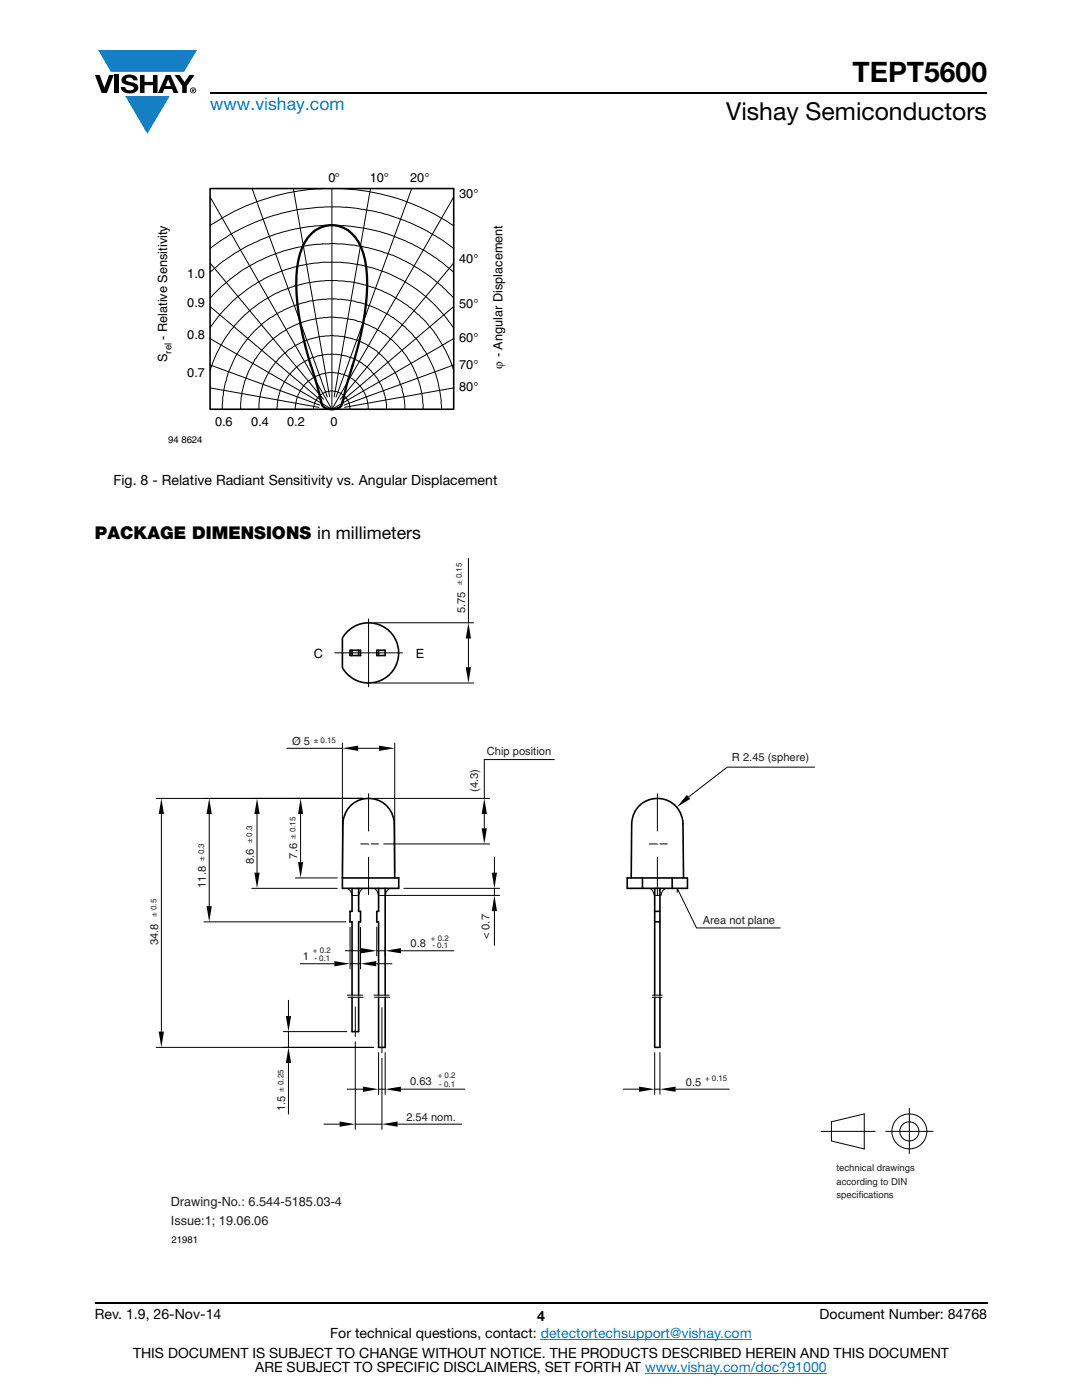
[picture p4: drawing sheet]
<svg xmlns="http://www.w3.org/2000/svg" width="216mm" height="279mm" viewBox="0 0 216 279" stroke-linecap="round" stroke-linejoin="round" font-family="sans-serif">
<g fill="#147fc3">
<path d="M19.6 10h19.7l-2.6 4.3h-1.1h-13.5z"/>
<path d="M25 19.2h8.9l-4.5 7.5z"/>
</g>
<g fill="#000">
<path d="M18.9 15h1l.9 2.5 1-2.5h.9l-1.4 3.6h-1zM22.9 15h.9v3.6h-.9zM24.6 15.3a2.1 2.1 0 0 1 2.8 .3l.1 .4h-.9a.79 .79 0 0 0-.7-.5 .79 .79 0 0 0-.8 .4l.3 .3 1 .2a1.08 1.08 0 0 1 1.2 1 1.08 1.08 0 0 1-1.1 1.2 1.73 1.73 0 0 1-2.4-1.2h.9a.96 .96 0 0 0 .8 .6 .96 .96 0 0 0 .9-.4 1.31 1.31 0 0 0-1.2-.6 1.03 1.03 0 0 1-1.1-.6 1.03 1.03 0 0 1 .2-1.1zM27.9 15h.9v1.3h1.7v-1.3h.9v3.6h-.9v-1.6h-1.7v1.6h-.9zM34.8 15h1.1l.9 1.4 1-1.4h1l-1.5 2.2v1.4h-.9v-1.4z"/>
<path d="M33.6 15.9l.5 1.3h-1.1zM33.1 15l-1.6 3.6h1l.3-.8h1.5l.3 .8h1l-1.6-3.6z"/>
<path d="M38.4 17.8h.2v.2h-.2zM38.3 17.7v.7h.1v-.3l.4 .3-.2-.3 .2-.2-.1-.2z"/>
<path d="M38.1 18a.46 .46 0 0 1 .9 0 .46 .46 0 0 1-.9 0zM37.9 18a.6 .6 0 0 0 1.2 0 .6 .6 0 0 0-1.2 0z"/>
</g>
<path d="M42 18.6h155M18.9 260h178.1" fill="none" stroke="#000" stroke-width=".36"/>
<path d="M107.9 267.3h42.1M128.7 274h36.3" fill="none" stroke="#007ec4" stroke-width=".2"/>
<path d="M31.2 34.2h69.6v54.7h-69.6z" fill="#fff"/>
<path d="M62.6 46.3a10.2 10.2 0 0 0-3.3 7.3 50 50 0 0 0 2.8 19.6l2 7.2M66.2 44.9a6.5 6.5 0 0 1 6 4.9 26.1 26.1 0 0 1 .6 12.4l-1.2 6.3-2.4 8.2-1 4a1.82 1.82 0 0 1-2 1 1.75 1.75 0 0 1-2-1.2M66.2 44.9a6.2 6.2 0 0 0-3.6 1.3" fill="none" stroke="#000" stroke-width=".46"/>
<path d="M41.9 37.6h48.6v44.1h-48.6z" fill="none" stroke="#000" stroke-width=".32"/>
<g fill="none" stroke="#000" stroke-width=".2">
<path d="M41.9 39.3l24.3 42.4M50.3 37.6l15 41.6M58.5 37.6l7.3 41.6M66.2 37.6v44.1M73.9 37.6l-7.2 41.6M82.2 37.6l-15.1 41.6M90.5 39.3l-24.3 42.4M41.9 54.3a37.7 37.7 0 0 1 9.9-6.4l3.1-1.1a36.8 36.8 0 0 1 12.5-1.9 36.8 36.8 0 0 1 23.1 9.4M41.9 52.5l22.7 27.2M41.9 59.5l1.8-1.9a32.7 32.7 0 0 1 46.8 1.9M41.9 49.6a39.3 39.3 0 0 1 14.8-7.2 39.2 39.2 0 0 1 23.4 1.4 37.4 37.4 0 0 1 10.4 5.8M41.9 45a44.1 44.1 0 0 1 22.6-7.4h3.8a43.7 43.7 0 0 1 22.2 7.4"/>
<path d="M90.5 52.5l-22.6 27.2M41.9 73.9a26 26 0 0 1 5.4-9.5l1.6-1.6a25.4 25.4 0 0 1 16.1-6.8h2.2a26.3 26.3 0 0 1 10.7 2.8l2.3 1.4a28.1 28.1 0 0 1 7 6.8l1.8 3.1 1.5 3.8M41.9 67.6l24.3 14.1M41.9 72.8l21.9 8M41.9 77.4l21.7 3.9M41.9 61.2l22.3 18.9M41.9 65.4a29 29 0 0 1 22.5-13.1h3.6a31.1 31.1 0 0 1 9.8 2.4 29.6 29.6 0 0 1 9.1 6.3l1.4 1.5 2.2 2.9M90.5 67.6l-24.3 14.1M90.5 61.2l-22.3 18.9M90.5 72.8l-21.8 8M90.5 77.4l-21.8 3.9M44.4 81.7a25.5 25.5 0 0 1 .9-6.4 22.5 22.5 0 0 1 7.1-10.8l1.6-1.1a21.1 21.1 0 0 1 8.4-3.4 21.3 21.3 0 0 1 16 3.4l1.5 1.1a23.3 23.3 0 0 1 4.2 4.5 23.2 23.2 0 0 1 4 12.7"/>
<path d="M55.3 81.7a10.9 10.9 0 0 1 2.8-7.3l1.7-1.6a10 10 0 0 1 5.5-2.1h1.8a10.7 10.7 0 0 1 6.2 2.6l1.7 1.8a11.7 11.7 0 0 1 2.1 5.6v1M58.9 81.7h.1M62.6 81.7l.1-1.2 .4-.7a4.1 4.1 0 0 1 2.3-1.6 3.4 3.4 0 0 1 3.2 .7l.7 .9a3.3 3.3 0 0 1 .6 1.9M73.5 81.7v-.8a7.3 7.3 0 0 0-7.7-6.5 7.3 7.3 0 0 0-6.9 7.3M80.8 81.7v-1a15.6 15.6 0 0 0-3.8-8.9l-1-1a14.6 14.6 0 0 0-15.2-2.7 14.6 14.6 0 0 0-9.1 12.4v1.2M84.4 81.7a18.4 18.4 0 0 0-5.1-12.8l-1.1-1.1-1.8-1.3a18.1 18.1 0 0 0-27.5 9.5l-.8 3.5-.1 2.2"/>
</g>
<path d="M29.6 111.4h156.7v137.1h-156.7z" fill="#fff"/>
<g fill="none" stroke="#000" stroke-width=".2">
<path d="M93.5 111.4v12.9M66.8 130.3h6.7v6.8M73.5 123.5v6.8h6.8M74.6 136.3h19.9M74.6 124.3h19.9M93.5 127.4v5.8M31.2 159.3h41.3M57.2 149.3h11.1M68.3 148.3v25.9M71.5 149.3h4.1M73.5 158.4v7.5M74.6 159.3h23.1"/>
<path d="M78.8 148.3v25.9M96.6 151.6h14M96.6 151.5v7.8M131.2 158.4v7.5M162.5 153.1h-17.4l-7.7 6M32.2 162.5v43.4M41.7 162.5v18.4M50.2 177.3h17.1M51.3 162.5v11.7M58.9 175.2h8.4M60 162.5v9.6M72 168.4h1.4"/>
<path d="M72.4 177.3l-.4 .4-.5 1-1.3-.1a1.91 1.91 0 0 0-.8-1.3M73.5 171.1v7.4M73.5 168.5h.1M74.1 168.4h1.4M74.7 177.3l.4 .4 .3 .5a.42 .42 0 0 0 .2 .5 .42 .42 0 0 0 .4 0h.9l.2-.8 .6-.6M76.6 168.4h21.1M77 178.7h22.7M80.6 177.3h19.1M96.6 162.5v2.8M98.7 171v3.2M98.7 177.3v1.4M129.6 168.4h1.5"/>
<path d="M129.7 177.3l.5 .4 .3 .6a.61 .61 0 0 0 .8 .4h.6l.3-.8 .6-.6M131.2 168.5h.1M131.2 171.1v7.4M131.7 168.4h1.5M135.1 178.1v-.8l3.9 7.9h16.7M40.7 184h28.3M57.6 199.6v3.2M59.9 192.3h6.8M68.9 189.7h3.2M69.3 198.6h3M69.4 199h3.1M69.8 185v8.4"/>
<path d="M69.8 192.3h2.1M71.9 185v8.4M74.6 198.6h3.1M74.7 199h3.1M75.1 192.3h3.1M75.2 185v5.8M75.2 189.7h1.7M76.9 189v1.8M80 189.7h10.5M98.7 181.8v6.9M130.2 198.6h1.9M130.2 199h1.9"/>
<path d="M31.2 209h43.3M56.5 205.9h12.7M57.6 205.9v3.1M57.6 212.1v10.2M69.3 217.4h3.1M70.9 200.9v6M70.9 207.9v17.5M75.5 210.1v8.3M75.5 217.4h1.4M76.2 201.1v9M76.2 211.2v14.2M76.9 210.1v8.3"/>
<path d="M80 217.4h12.7M124.4 217.4h3.1M130.6 210.1v8.3M130.6 217.4h1.1M131.7 210.1v8.3M134.8 217.4h10.7M64.6 224.3h3.2M70.9 224.3h5.3M79.3 224.3h12.8M163.9 225.8h10.7M165.9 223.9l6.6-1.6v7l-6.6-1.6zM176.7 225.8h9.5"/>
<path d="M181.4 221.2v9"/>
<circle cx="181.5" cy="225.8" r="1.91"/>
<circle cx="181.5" cy="225.8" r="3.5"/>
</g>
<g fill="none" stroke="#000" stroke-width=".32">
<path d="M69.1 126.3a6 6 0 0 1 8.9 0 6 6 0 0 1-1 8.9 6 6 0 0 1-8.7-1.9v-6zM69.8 129.8h2.1v1h-2.1zM70.2 129.8v1M71.6 129.8v1M75.2 129.8h1.7v1h-1.7zM75.5 129.8v1M68.3 175.2l.1-10.8a5.1 5.1 0 0 1 5.2-5.1 5.1 5.1 0 0 1 5.1 5.1l.1 10.8M68.3 175.2h11.3v2.1h-11.3zM70.2 177.3v4.6h-.4v2.1h.4v14.6M71.6 177.3v4.6h.3v2.1h-.3v14.6M75.5 177.3v4.6h-.3v2.1h.3v14.6M76.9 177.3v21.3"/>
<path d="M125.2 175.2h12v2.1h-12zM128.2 175.2v2.1M130.6 177.3v21.3M131.7 177.3v21.3M134.1 175.2v2.1M136.4 175.2l-.1-10.8a5.1 5.1 0 0 0-5.1-5.1 5.1 5.1 0 0 0-5.2 5.1v10.8M70.2 199v6.9h1.4v-6.9M75.5 199v10h1.4v-10M130.6 199v10h1.1v-10M130.6 184h1.1M130.6 181.9h1.1"/>
</g>
<g fill="#000">
<path d="M92.9 133.2h1.1l-.5 3.1zM93.5 124.3l.5 3.1h-1.1zM68.3 149.3l3.2-.5v1.1zM75.6 148.8l3.2 .5-3.2 .6zM137.1 158.7l.6 .7-2.7 1.7zM32.2 159.3l.5 3.2h-1zM41.7 159.3l.6 3.2h-1.1zM50.8 174.2h1l-.5 3.1zM51.3 159.3l.5 3.2h-1zM59.5 172.1h1l-.5 3.1zM60 159.3l.5 3.2h-1zM96.1 165.3h1.1l-.6 3.1z"/>
<path d="M96.6 159.3l.6 3.2h-1.1zM98.1 174.2h1.1l-.5 3.1zM41.2 180.8h1.1l-.6 3.2zM66.7 191.8l3.1 .5-3.1 .5zM72.1 189.2l3.1 .5-3.1 .6zM71.9 192.3l3.2-.5v1zM76.9 189.7l3.1-.5v1.1zM98.7 178.7l.5 3.1h-1.1zM31.7 205.9h1l-.5 3.1zM57 202.8h1.1l-.5 3.1zM57.6 209l.5 3.1h-1.1zM72.4 216.9l3.1 .5-3.1 .5z"/>
<path d="M76.9 217.4l3.1-.5v1zM127.5 216.9l3.1 .5-3.1 .5zM131.7 217.4l3.1-.5v1zM67.8 223.8l3.1 .5-3.1 .6zM76.2 224.3l3.1-.5v1.1z"/>
</g>
<text font-size="5.6" x="170.1" y="16.4">TEPT5600</text>
<text font-size="4.9" x="144.9" y="24">Vishay Semiconductors</text>
<text font-size="3.5" fill="#007ec4" x="42" y="21.9">www.vishay.com</text>
<text font-size="3.5" x="18.9" y="107.5">PACKAGE DIMENSIONS in millimeters</text>
<g font-size="2.8">
<text x="22.6" y="96.8">Fig. 8 - Relative Radiant Sensitivity vs. Angular Displacement</text>
<text x="18.9" y="263.3">Rev. 1.9, 26-Nov-14</text>
<text x="107.2" y="263.6">4</text>
<text x="163.6" y="263.3">Document Number: 84768</text>
<text x="65.9" y="267.1">For technical questions, contact: detectortechsupport@vishay.com</text>
<text x="26.5" y="271">THIS DOCUMENT IS SUBJECT TO CHANGE WITHOUT NOTICE. THE PRODUCTS DESCRIBED HEREIN AND THIS DOCUMENT</text>
<text x="50.9" y="273.8">ARE SUBJECT TO SPECIFIC DISCLAIMERS, SET FORTH AT www.vishay.com/doc?91000</text>
</g>
<g font-size="2.5">
<text x="65.5" y="36.4">0°</text>
<text x="73.8" y="36.4">10°</text>
<text x="81.8" y="36.4">20°</text>
<text x="91.6" y="39.5">30°</text>
<text x="91.6" y="52.6">40°</text>
<text x="37.4" y="55.5">1.0</text>
<text x="37.4" y="61.2">0.9</text>
<text x="91.6" y="61.4">50°</text>
<text x="33.4" y="67.8" transform="rotate(-90 33.4 67.8)">- Relative Sensitivity</text>
<text x="37.4" y="67.6">0.8</text>
<text x="91.6" y="68.2">60°</text>
<text x="33.4" y="72.2" transform="rotate(-90 33.4 72.2)">S</text>
<text x="37.4" y="75.3">0.7</text>
<text x="91.6" y="73.6">70°</text>
<text x="100.3" y="73.6" transform="rotate(-90 100.3 73.6)">ϕ - Angular Displacement</text>
<text x="91.6" y="78.1">80°</text>
<text x="42.9" y="85">0.6</text>
<text x="50.1" y="85">0.4</text>
<text x="57.3" y="85">0.2</text>
<text x="65.9" y="85">0</text>
</g>
<g font-size="2.5" fill="#050504">
<text x="62.6" y="131.4">C</text>
<text x="82.9" y="131.4">E</text>
</g>
<g font-size="2.5" fill="#231f20">
<text x="34.1" y="240.6">Drawing-No.: 6.544-5185.03-4</text>
<text x="34.1" y="244.5">Issue:1; 19.06.06</text>
</g>
<g font-size="2.2" fill="#231f20">
<text x="92.8" y="122.4" transform="rotate(-90 92.8 122.4)">5.75</text>
<text x="58.3" y="148.7">Ø 5</text>
<text x="97.2" y="150.7">Chip position</text>
<text x="146.1" y="151.9">R 2.45 (sphere)</text>
<text x="95.4" y="158" transform="rotate(-90 95.4 158)">(4.3)</text>
<text x="50.6" y="172.5" transform="rotate(-90 50.6 172.5)">8.6</text>
<text x="59.3" y="171.3" transform="rotate(-90 59.3 171.3)">7.6</text>
<text x="41.1" y="177.2" transform="rotate(-90 41.1 177.2)">11.8</text>
<text x="140.2" y="184.3">Area not plane</text>
<text x="31.5" y="188.6" transform="rotate(-90 31.5 188.6)">34.8</text>
<text x="60.5" y="191.6">1</text>
<text x="81.9" y="188.9">0.8</text>
<text x="97.7" y="187.5" transform="rotate(-90 97.7 187.5)">&lt; 0.7</text>
<text x="56.9" y="221.8" transform="rotate(-90 56.9 221.8)">1.5</text>
<text x="81.8" y="216.6">0.63</text>
<text x="136.9" y="216.7">0.5</text>
<text x="81.1" y="223.7">2.54 nom.</text>
</g>
<g font-size="1.9">
<text x="34.2" y="70.5" transform="rotate(-90 34.2 70.5)">rel</text>
<text x="33.5" y="88.5">94 8624</text>
</g>
<g font-size="1.9" fill="#231f20">
<text x="166.9" y="233.7">technical drawings</text>
<text x="166.9" y="239">specifications</text>
<text x="166.9" y="236.4">according to DIN</text>
</g>
<text font-size="1.9" fill="#050504" x="34.2" y="248.1">21981</text>
<g font-size="1.6" fill="#231f20">
<text x="92.2" y="116.8" transform="rotate(-90 92.2 116.8)">± 0.15</text>
<text x="62.6" y="148.3">± 0.15</text>
<text x="59" y="167.5" transform="rotate(-90 59 167.5)">± 0.15</text>
<text x="40.8" y="171.9" transform="rotate(-90 40.8 171.9)">± 0.3</text>
<text x="50.3" y="168.3" transform="rotate(-90 50.3 168.3)">± 0.3</text>
<text x="31.2" y="183" transform="rotate(-90 31.2 183)">± 0.5</text>
<text x="62.4" y="190.2">+ 0.2</text>
<text x="62.7" y="191.9">- 0.1</text>
<text x="86" y="187.8">+ 0.2</text>
<text x="86.3" y="189.3">- 0.1</text>
<text x="87.3" y="215.2">+ 0.2</text>
<text x="140.7" y="215.8">+ 0.15</text>
<text x="56.6" y="217.9" transform="rotate(-90 56.6 217.9)">± 0.25</text>
<text x="87.6" y="216.9">- 0.1</text>
</g>
</svg>
